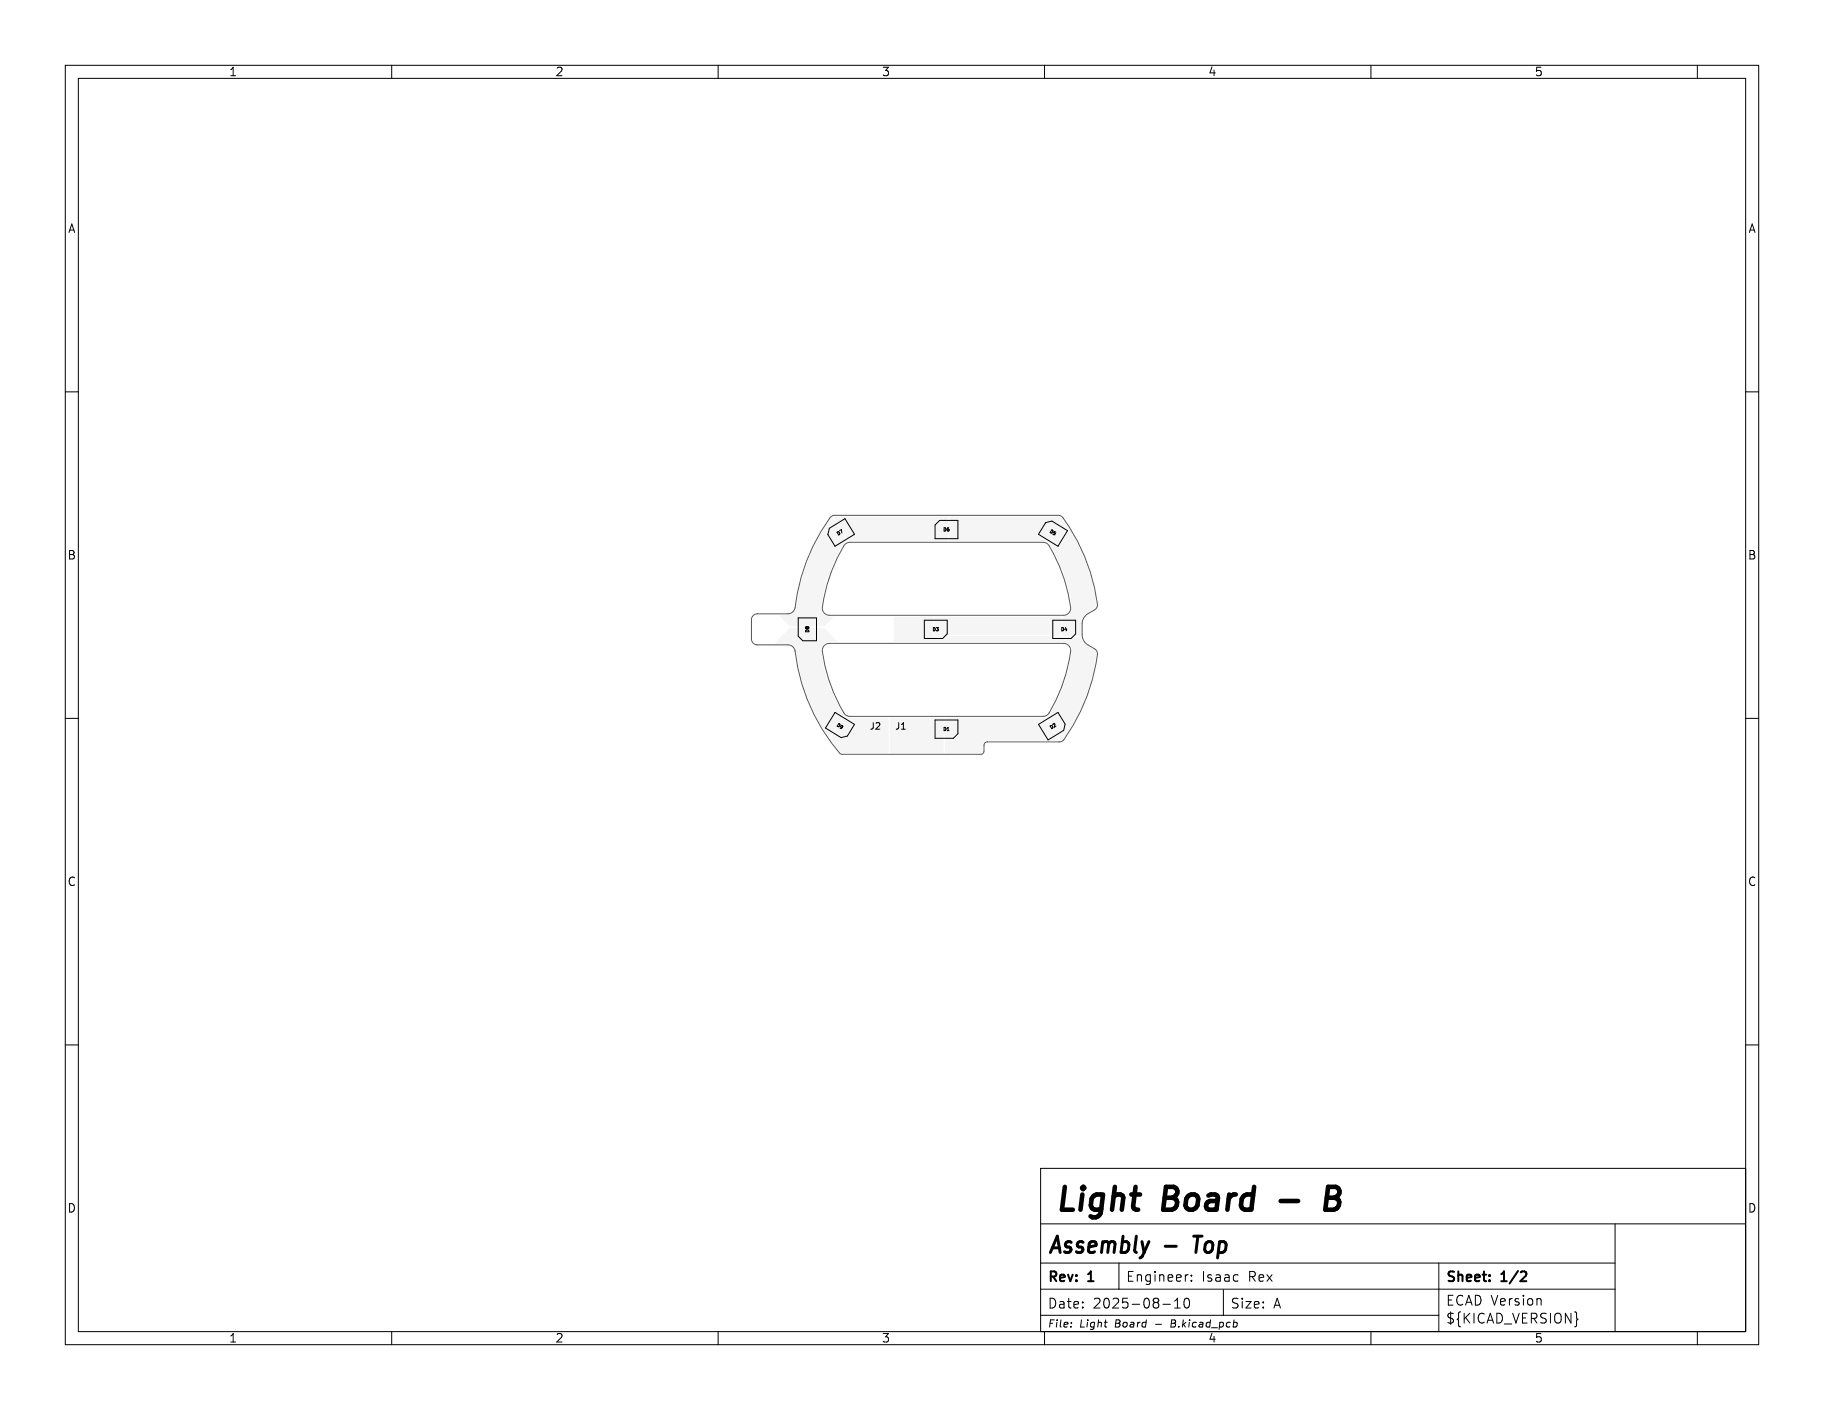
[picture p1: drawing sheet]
<svg xmlns="http://www.w3.org/2000/svg" width="279mm" height="216mm" viewBox="0 0 279 216" stroke-linecap="round" stroke-linejoin="round" font-family="sans-serif">
<g fill="#f5f5f5" stroke="#f5f5f5" stroke-width=".15">
<path d="M162.8 95.5h.2h1.9l.1 .2-.1 1.5-.2 .1-1.9-.1v-.2z"/>
<path d="M161.1 95.5h.9l.2 .1v1.5l-.1 .2h-.9l-.1-.1z"/>
<path d="M160.8 110.5l1.7-1 .1 .1 .7 1.3-.1 .2-1.6 .9-.8-1.2z"/>
<path d="M159.3 111.4l.7-.4h.2l.8 1.3v.1l-.7 .5h-.2l-.8-1.3z"/>
<path d="M122.8 96.2l.2-.1 1.5 .1 .1 .2-.1 1.8-.2 .1-1.5-.1v-.2z"/>
<path d="M122.8 94.5l1.7-.1 .1 .2v.8l-.2 .1h-1.5l-.1-.1z"/>
<path d="M144.8 110.8l.2-.1 1.8 .1 .1 .2-.1 1.5h-.1h-1.9l-.1-.2z"/>
<path d="M143.1 110.8l.9-.1 .1 .1v1.6l-.1 .1h-.8l-.1-.1z"/>
<path d="M128.9 110.5l.3-.1 1.5 1.1v.2l-.9 1.2-.2-.1-1.5-1z"/>
<path d="M127.4 109.5h.2l.7 .4 .1 .2-.8 1.3-.2 .1-.7-.5-.1-.1z"/>
<path d="M160 79.9h.3l1.6 1-.7 1.3-.2 .1-1.6-.9-.1-.1z"/>
<path d="M162.4 81.3h.2l.7 .4 .1 .2-.8 1.3-.2 .1-.7-.5-.1-.1z"/>
<path d="M126.7 81.7l1.7-1 .2 .2 .6 1.2-1.5 1.1h-.2l-.8-1.2z"/>
<path d="M129 80.3l.7-.5h.2l.8 1.3v.2l-.7 .5h-.2l-.8-1.3z"/>
<path d="M143.1 80.3l.2-.1 1.9 .1v.2v1.4l-.2 .1-1.9-.1-.1-.2z"/>
<path d="M145.9 80.2h.9l.1 .1v1.5l-.1 .2h-.8l-.2-.1z"/>
<path d="M143.2 95.5h.2h1.8l.1 .2-.1 1.5-.2 .1-1.8-.1-.1-.2z"/>
<path d="M141.4 95.5h.9l.2 .1v1.5l-.1 .2h-.8l-.2-.1z"/>
<path d="M137 112.2h2v2h-2z"/>
<path d="M133.1 112.2h2v2h-2z"/>
</g>
<g fill="#f5f5f5">
<path d="M127.8 79.2l17.3-.1 .1 .1v3.5l-.1 .1h-15.1z"/>
<path d="M144.8 110l15.2-.1 2 3.4-.1 .1h-10.7a.7 .7 0 0 0-.7 .6v1.1l-.2 .2h-5.5z"/>
<path d="M127.4 79.3h.2l2.1 3.5v.1l-.6 .5a24.5 24.5 0 0 0-3.3 9.8 1.3 1.3 0 0 0 1.3 1.2h.4l.1 .2-1.3 1.3h-5.4l-1.5-1.6 1.8-.2 .5-.4 .3-.7a28.9 28.9 0 0 1 5.3-13.7z"/>
<path d="M145.4 79.2l16.7-.1 .4 .1 .3 .4-2.2 3.5-.7-.3h-14.3l-.2-.1z"/>
<path d="M136.9 94.5l6-.1v2.7l.4 .4 19.3-.1 .4 .2h2.5l.6 1 1.5 1 .3 .5a28 28 0 0 1-5.2 13.2h-.4l-2-3.3v-.2l.4-.3a23.8 23.8 0 0 0 3.5-10 1.29 1.29 0 0 0-1.3-1.2h-25.9l-.1-.1z"/>
<path d="M129.3 109.7h.1l.7 .2h5.9l.1 5.3h-7.3l-1.6-2z"/>
<path d="M143.2 94.5l19.2-.1 .2 .1v2.6l-.1 .1-.5 .1h-18.7l-.2-.3z"/>
<path d="M136.3 110l8.2-.1v5.3l-8.1 .1z"/>
<path d="M162.8 79.9h.1a27.8 27.8 0 0 1 5 12.8l-.2 .4-1.4 .8-.5 .7-.2 .7-.1 2.1h-2.5l-.2-.1v-2.8a1.4 1.4 0 0 0 1.4-1.6 28.7 28.7 0 0 0-3.4-9.7z"/>
<path d="M118.8 98.3l2.3-2.2h5.1l2 2.1-.1 .1h-1.1a1.29 1.29 0 0 0-1.2 1.5 27.3 27.3 0 0 0 3.4 9.7l-2 3.3-.2 .1-.2-.3a28.9 28.9 0 0 1-4.8-12.9l-.3-.6-.5-.5-.5-.1h-1.8z"/>
</g>
<g fill="none" stroke="#000" stroke-width=".15">
<path d="M10 10h259.4v195.9h-259.4zM12 12h255.4v191.9h-255.4zM60 10v2M110 10v2M160 10v2M210 10v2M260 10v2M10 60h2M143.9 79.7h2.8v2.8h-3.5v-2.1zM267.4 60h2M122.3 94.6h2.8v3.5h-2.1l-.7-.7zM127 80.9l2.4-1.5 1.5 2.4-3 1.8-1.1-1.7z"/>
<path d="M141.6 95h3.5v2.1l-.7 .7h-2.8zM160.2 80l.9-.2 2.4 1.5-1.4 2.3-3-1.8zM161.3 95h3.5v2.1l-.7 .7h-2.8zM10 110h2M127.9 109.1l3 1.8-1.1 1.8-1 .2-2.4-1.4zM143.2 110.2h3.5v2.1l-.7 .7h-2.8zM159.1 110.9l3-1.8 1.1 1.8-.3 .9-2.4 1.5zM267.4 110h2M10 160h2M159.4 178.9h108v25h-108zM267.4 160h2M159.4 197.4h88"/>
<path d="M159.4 193.4h88M159.4 187.4h108M171.4 193.4v4M178.1 199.7h1.2M179.9 199.2l.5-.4v1.5M181.5 198.9l.4-.1a.94 .94 0 0 1 0 1.5h-.2a.91 .91 0 0 1-.2-1.4zM181.9 195.2h.1M182.5 196v.2M182.5 195.3v.1M187.4 197.5v3.9M220.4 193.4v10.5M236 198.9l.1 .9"/>
<path d="M247.4 187.4v16.5M60 203.9v2M110 203.9v2M159.4 201.4h61M160 203.9v2M164.1 202.5v.1M179.5 202.1l-.2 1.1h.5M179.9 200.3h.9M189.5 202.6v.4M210 203.9v2M241.5 201.8l.2 .2-.2 .2M260 203.9v2"/>
</g>
<path d="M233.5 194.7h.2a.41 .41 0 0 1 0 .6l-.8 .9h.9" fill="none" stroke="#000" stroke-width=".3"/>
<path d="M178.5 190.8h1.7M182.9 189.3h1.2" fill="none" stroke="#000" stroke-width=".45"/>
<path d="M196.2 183.9h2.6M203.2 183.4h1.2M203.4 181.7h1.2a.85 .85 0 0 1 .6 1 .85 .85 0 0 1-.8 .7l.5 .2a1.01 1.01 0 0 1-.6 1.6h-1.3z" fill="none" stroke="#000" stroke-width=".7"/>
<path d="M127.2 79.2l.7-.3h34.2l.4 .1 .3 .3a29.1 29.1 0 0 1 5.3 13.2v.4l-.2 .3-1.4 .9-.5 .6-.2 .7v1.8l.1 .6 .3 .5 .4 .4 1.2 .8 .3 .3v.4a29.1 29.1 0 0 1-5.1 13l-.3 .3-.4 .1h-11.1a.5 .5 0 0 0-.5 .5v.9a.5 .5 0 0 1-.5 .5h-21.4a28.6 28.6 0 0 1-7-15.9l-.4-.6-.5-.2-4.9-.1-.5-.1-.3-.3-.1-.4v-3l.2-.5 .5-.4h5.1l.6-.3 .3-.6a29.1 29.1 0 0 1 5.4-13.8zM126.3 98.8l.4-.2 .4-.1h35.8a1.1 1.1 0 0 1 1.1 1.3 22.5 22.5 0 0 1-3.5 9.6l-.7 .3h-29.6l-.4-.1-.4-.2a23.2 23.2 0 0 1-3.4-10zM129.4 83.4l.3-.3 .5-.1h29.6l.4 .1 .3 .2a23.2 23.2 0 0 1 3.5 10 1.1 1.1 0 0 1-1.1 .9h-35.8a1.1 1.1 0 0 1-1.1-1.2 23.5 23.5 0 0 1 3.4-9.6z" fill="none" stroke="#575757" stroke-width=".15"/>
<g font-size="4.9">
<text x="161.4" y="186.4">Light</text>
<text x="178.3" y="186.4">Board</text>
</g>
<g font-size="3.5">
<text x="160.4" y="192.6">Assembly</text>
<text x="183.8" y="192.6">Top</text>
</g>
<g font-size="2.1">
<text x="160.4" y="196.7">Rev:</text>
<text x="166.8" y="196.7">1</text>
<text x="172.4" y="196.5">Engineer:</text>
<text x="184.1" y="196.5">Isaac</text>
<text x="191.3" y="196.5">Rex</text>
<text x="221.4" y="196.7">Sheet:</text>
<text x="230.1" y="196.7">1/2</text>
<text x="160.4" y="200.6">Date:</text>
<text x="167.4" y="200.6">2025-08-10</text>
<text x="188.4" y="200.6">Size:</text>
<text x="195" y="200.6">A</text>
<text x="221.4" y="200.1">ECAD Version</text>
<text x="221.4" y="202.9">${KICAD_VERSION}</text>
</g>
<g font-size="1.8">
<text x="35" y="11.9">1</text>
<text x="85" y="11.9">2</text>
<text x="135" y="11.9">3</text>
<text x="185" y="11.9">4</text>
<text x="235" y="11.9">5</text>
<text x="10.3" y="35.9">A</text>
<text x="267.7" y="35.9">A</text>
<text x="10.3" y="85.9">B</text>
<text x="267.7" y="85.9">B</text>
<text x="10.3" y="135.9">C</text>
<text x="267.7" y="135.9">C</text>
<text x="10.3" y="185.9">D</text>
<text x="267.7" y="185.9">D</text>
<text x="35" y="205.8">1</text>
<text x="85" y="205.8">2</text>
<text x="135" y="205.8">3</text>
<text x="185" y="205.8">4</text>
<text x="235" y="205.8">5</text>
</g>
<g font-size="1.5">
<text x="160.4" y="203.5">File:</text>
<text x="165.4" y="203.5">Light</text>
<text x="170.9" y="203.5">Board</text>
<text x="177.2" y="203.5">-</text>
<text x="179.8" y="203.5">B.kicad_pcb</text>
</g>
<g font-size="1.4">
<text x="133.1" y="111.9">J2</text>
<text x="137" y="111.9">J1</text>
</g>
<g font-size=".7">
<text x="128.4" y="82.1" transform="rotate(-32 128.4 82.1)">D7</text>
<text x="144.4" y="81.4">D6</text>
<text x="160.6" y="81.6" transform="rotate(32 160.6 81.6)">D5</text>
<text x="124" y="96.9" transform="rotate(-90 124 96.9)">D8</text>
<text x="142.8" y="96.7">D3</text>
<text x="162.5" y="96.7">D4</text>
<text x="128" y="111.2" transform="rotate(32 128 111.2)">D9</text>
<text x="144.4" y="112">D1</text>
<text x="161" y="111.8" transform="rotate(-32 161 111.8)">D2</text>
</g>
</svg>
